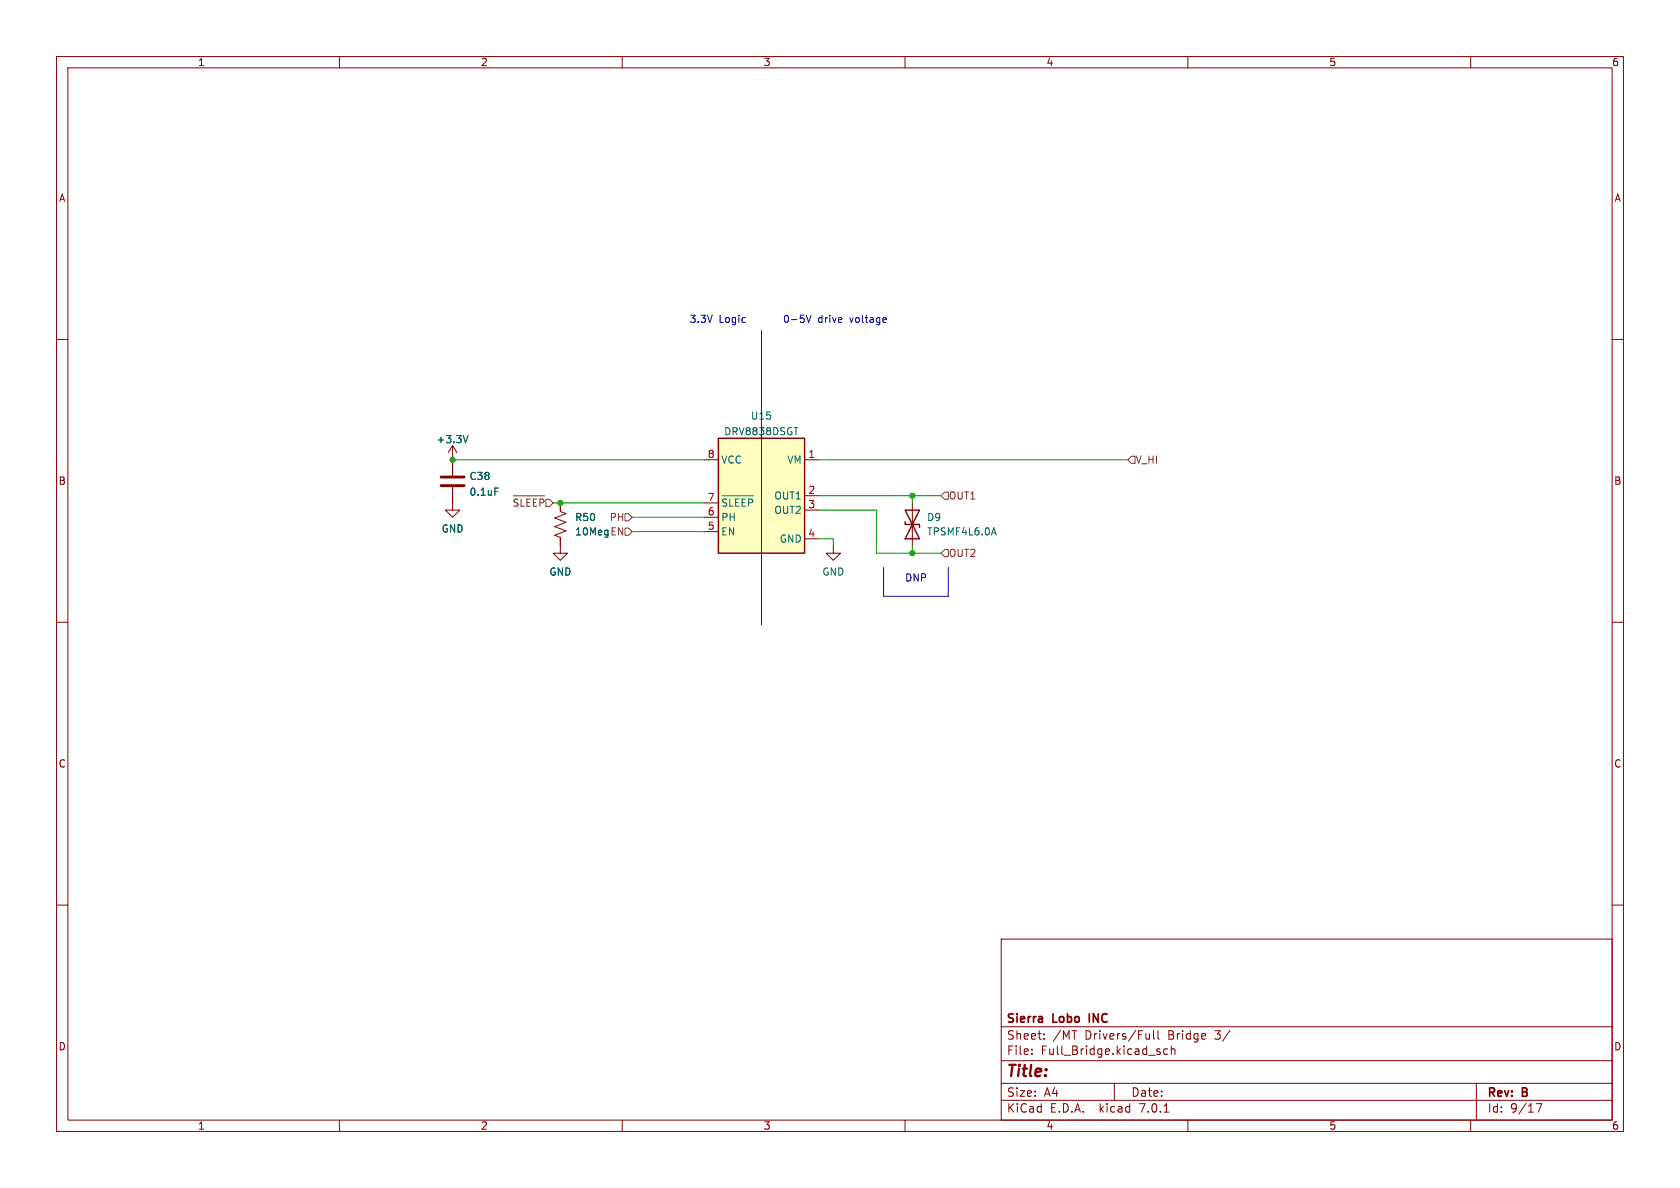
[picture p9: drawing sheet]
<svg xmlns="http://www.w3.org/2000/svg" width="297mm" height="210mm" viewBox="0 0 297 210" stroke-linecap="round" stroke-linejoin="round" font-family="sans-serif">
<g fill="none" stroke="#840000" stroke-width=".18">
<path d="M10 10h277v190h-277zM12 12h273v186h-273zM60 10v2M110 10v2M160 10v2M210 10v2M260 10v2M10 60h2M285 60h2M80 78.7v5.4M80 78.7l-.8 1.3M80 78.7l.8 1.3"/>
<path d="M80 86.1v4.1h1.3l-1.3 1.2-1.3-1.2h1.3M99.1 88.9v1.5l1 .4-2.1 .8 2.1 .7-2.1 .8 2.1 .8-2.1 .7 1.1 .4v2.8h1.2l-1.2 1.3-1.3-1.3h1.3M124.5 81.3h2.5M124.5 94h2.5M124.5 91.4h2.5M124.5 88.9h2.5M142.2 81.3h2.6M142.2 87.6h2.6M142.2 90.2h2.6M142.2 95.3h2.6M147.3 96.5v1.3h1.3l-1.3 1.3-1.3-1.3h1.3M161.3 88.9v7.6"/>
<path d="M10 110h2M285 110h2M10 160h2M285 160h2M177 166h108v32h-108zM60 198v2M110 198v2M160 198v2M177 194.5h108M177 191.5h108M177 187.5h108M177 181.5h108"/>
<path d="M182.4 186.3v.1M182.4 185.5v.1M184.6 183.6v.1M184.6 182.8v.1M197 191.5v3M203.2 182.7v1M203.2 183.6l-.4 .1M203.9 182.2v1.3l.2 .2M204.7 182.2v1.3l.2 .2M204.9 185.9l.2 .2-.2 .3M204.9 185.4l.2 .1M205.8 196.6h.8"/>
<path d="M206.4 185.5l-.4-.1-.3 .3v.4l.2 .2h.5M207.1 185.5l.2-.1 .3 .1 .1 .9M207.1 184.9v1.5M210 198v2M217.4 182.1l-1.3 2M260 198v2M261 191.5v6.5M271.6 195.1h1l-.7 1.5"/>
</g>
<path d="M127 77.5h15.2v20.3h-15.2z" fill="#ffffc2" stroke="#ffffc2" stroke-width=".18"/>
<path d="M127 77.5h15.2v20.3h-15.2zM160 92.2v.5h2.6v.5M160 90.2h2.6l-2.6 5.1h2.6z" fill="none" stroke="#840000" stroke-width=".25"/>
<path d="M82.7 77l-.4 1.3M87.5 86.3h.6M127.6 87.6h5.6M128.5 88.3l-.5-.1-.3 .3M129 88.2v1.3M130.7 88.2h-.7v1.3M131.8 88.2h-.6v1.3M133.1 88.5l-.3-.3h-.5v1.3M175.7 93.3l.4 1.3" fill="none" stroke="#006464" stroke-width=".18"/>
<path d="M78 85.9h4M78 84.3h4" fill="none" stroke="#840000" stroke-width=".51"/>
<path d="M90.7 87.6h5.6M91.6 88.3l-.5-.1-.2 .3M92.1 88.2v1.3M93.8 88.2h-.6v1.3M94.9 88.2h-.6v1.3M96.2 88.5l-.3-.3h-.4v1.3M96.5 88.3h.7l.6 .6-.6 .6h-.7zM110.5 90.8h.6l.7 .6-.7 .7h-.6zM110.5 93.3h.6l.7 .7-.7 .6h-.6zM166.4 87.6l.6-.6h.6v1.3h-.6zM167 97.2h.6v1.2h-.6l-.6-.6zM200 80.6h.7v1.3h-.7l-.6-.6z" fill="none" stroke="#725600" stroke-width=".18"/>
<path d="M134.6 58.4v52.1M142.5 55.7l.5 1.3 .4-1.3M156.5 56.1l.2 .4-.6 .1M156.6 56.9l-.1 .1M156.2 100.3v5.1h11.4v-5.1" fill="none" stroke="#0000c2" stroke-width=".18"/>
<path d="M80 81.3h44.5M97.8 88.9h26.7M111.8 94h12.7M111.8 91.4h12.7M144.8 87.6h21.6M144.8 81.3h54.6M144.8 90.2h10.1v7.6h11.5M144.8 95.3h2.5v1.2M161.3 87.6v1.3M161.3 96.5v1.3" fill="none" stroke="#009600" stroke-width=".18"/>
<g fill="#009600" stroke="#009600" stroke-width=".18">
<circle cx="80" cy="81.3" r=".46"/>
<circle cx="99.1" cy="88.9" r=".46"/>
<circle cx="161.3" cy="87.6" r=".46"/>
<circle cx="161.3" cy="97.8" r=".46"/>
</g>
<text font-size="2.8" fill="#840000" x="178" y="190.8">Title:</text>
<g font-size="2.1" fill="#840000">
<text x="178" y="183.9">Sheet:</text>
<text x="178" y="181.1">Sierra</text>
<text x="186.2" y="183.9">/MT</text>
<text x="186.2" y="181.1">Lobo</text>
<text x="191.8" y="183.9">Drivers/Full</text>
<text x="193.1" y="181.1">INC</text>
<text x="206.5" y="183.9">Bridge</text>
<text x="214.9" y="183.9">3/</text>
<text x="178" y="186.6">File:</text>
<text x="184" y="186.6">Full_Bridge.kicad_sch</text>
<text x="178" y="196.8">KiCad</text>
<text x="178" y="194">Size:</text>
<text x="184.6" y="194">A4</text>
<text x="185.7" y="196.8">E.D.A.</text>
<text x="194.4" y="196.8">kicad</text>
<text x="200" y="194">Date:</text>
<text x="201.5" y="196.8">7.0.1</text>
<text x="263" y="194.2">Rev:</text>
<text x="263" y="196.8">Id:</text>
<text x="267" y="196.8">9/17</text>
<text x="269.2" y="194.2">B</text>
</g>
<g font-size="1.8" fill="#840000">
<text x="35" y="11.8">1</text>
<text x="85" y="11.8">2</text>
<text x="135" y="11.8">3</text>
<text x="185" y="11.8">4</text>
<text x="235" y="11.8">5</text>
<text x="285" y="11.8">6</text>
<text x="10.4" y="35.8">A</text>
<text x="285.4" y="35.8">A</text>
<text x="10.3" y="85.8">B</text>
<text x="285.3" y="85.8">B</text>
<text x="10.3" y="135.8">C</text>
<text x="285.3" y="135.8">C</text>
<text x="10.3" y="185.8">D</text>
<text x="285.3" y="185.8">D</text>
<text x="35" y="199.8">1</text>
<text x="85" y="199.8">2</text>
<text x="135" y="199.8">3</text>
<text x="185" y="199.8">4</text>
<text x="235" y="199.8">5</text>
<text x="285" y="199.8">6</text>
</g>
<g font-size="1.8" fill="#0000c2">
<text x="121.9" y="57.2">3.3V</text>
<text x="127.1" y="57.2">Logic</text>
<text x="138.4" y="57.2">0-5V</text>
<text x="144.6" y="57.2">drive</text>
<text x="150.3" y="57.2">voltage</text>
<text x="160" y="102.9">DNP</text>
</g>
<g font-size="1.8" fill="#006464">
<text x="128" y="77.1">DRV8838DSGT</text>
<text x="132.7" y="74.3">U15</text>
<text x="77.1" y="78.5">+3.3V</text>
<text x="127.5" y="82.1">VCC</text>
<text x="139.1" y="82.1">VM</text>
<text x="82.9" y="85">C38</text>
<text x="82.9" y="87.8">0.1uF</text>
<text x="136.8" y="88.5">OUT1</text>
<text x="78" y="94.3">GND</text>
<text x="101.6" y="92.3">R50</text>
<text x="101.6" y="94.8">10Meg</text>
<text x="127.5" y="94.8">EN</text>
<text x="127.5" y="92.3">PH</text>
<text x="127.5" y="90.3">~{SLEEP}</text>
<text x="136.8" y="91">OUT2</text>
<text x="163.8" y="92.3">D9</text>
<text x="163.8" y="94.8">TPSMF4L6.0A</text>
<text x="97.1" y="101.9">GND</text>
<text x="137.7" y="96.1">GND</text>
<text x="145.3" y="101.9">GND</text>
</g>
<g font-size="1.8" fill="#a90000">
<text x="125.1" y="81">8</text>
<text x="142.8" y="81">1</text>
<text x="125.1" y="88.6">7</text>
<text x="142.8" y="87.4">2</text>
<text x="142.8" y="89.9">3</text>
<text x="125.1" y="93.7">5</text>
<text x="125.1" y="91.2">6</text>
<text x="142.8" y="95">4</text>
</g>
<g font-size="1.8" fill="#725600">
<text x="200.8" y="82.1">V_HI</text>
<text x="167.7" y="88.5">OUT1</text>
<text x="90.5" y="90.3">~{SLEEP}</text>
<text x="101.6" y="94.8">10Meg EN</text>
<text x="107.7" y="92.3">PH</text>
<text x="167.7" y="98.6">OUT2</text>
</g>
</svg>
